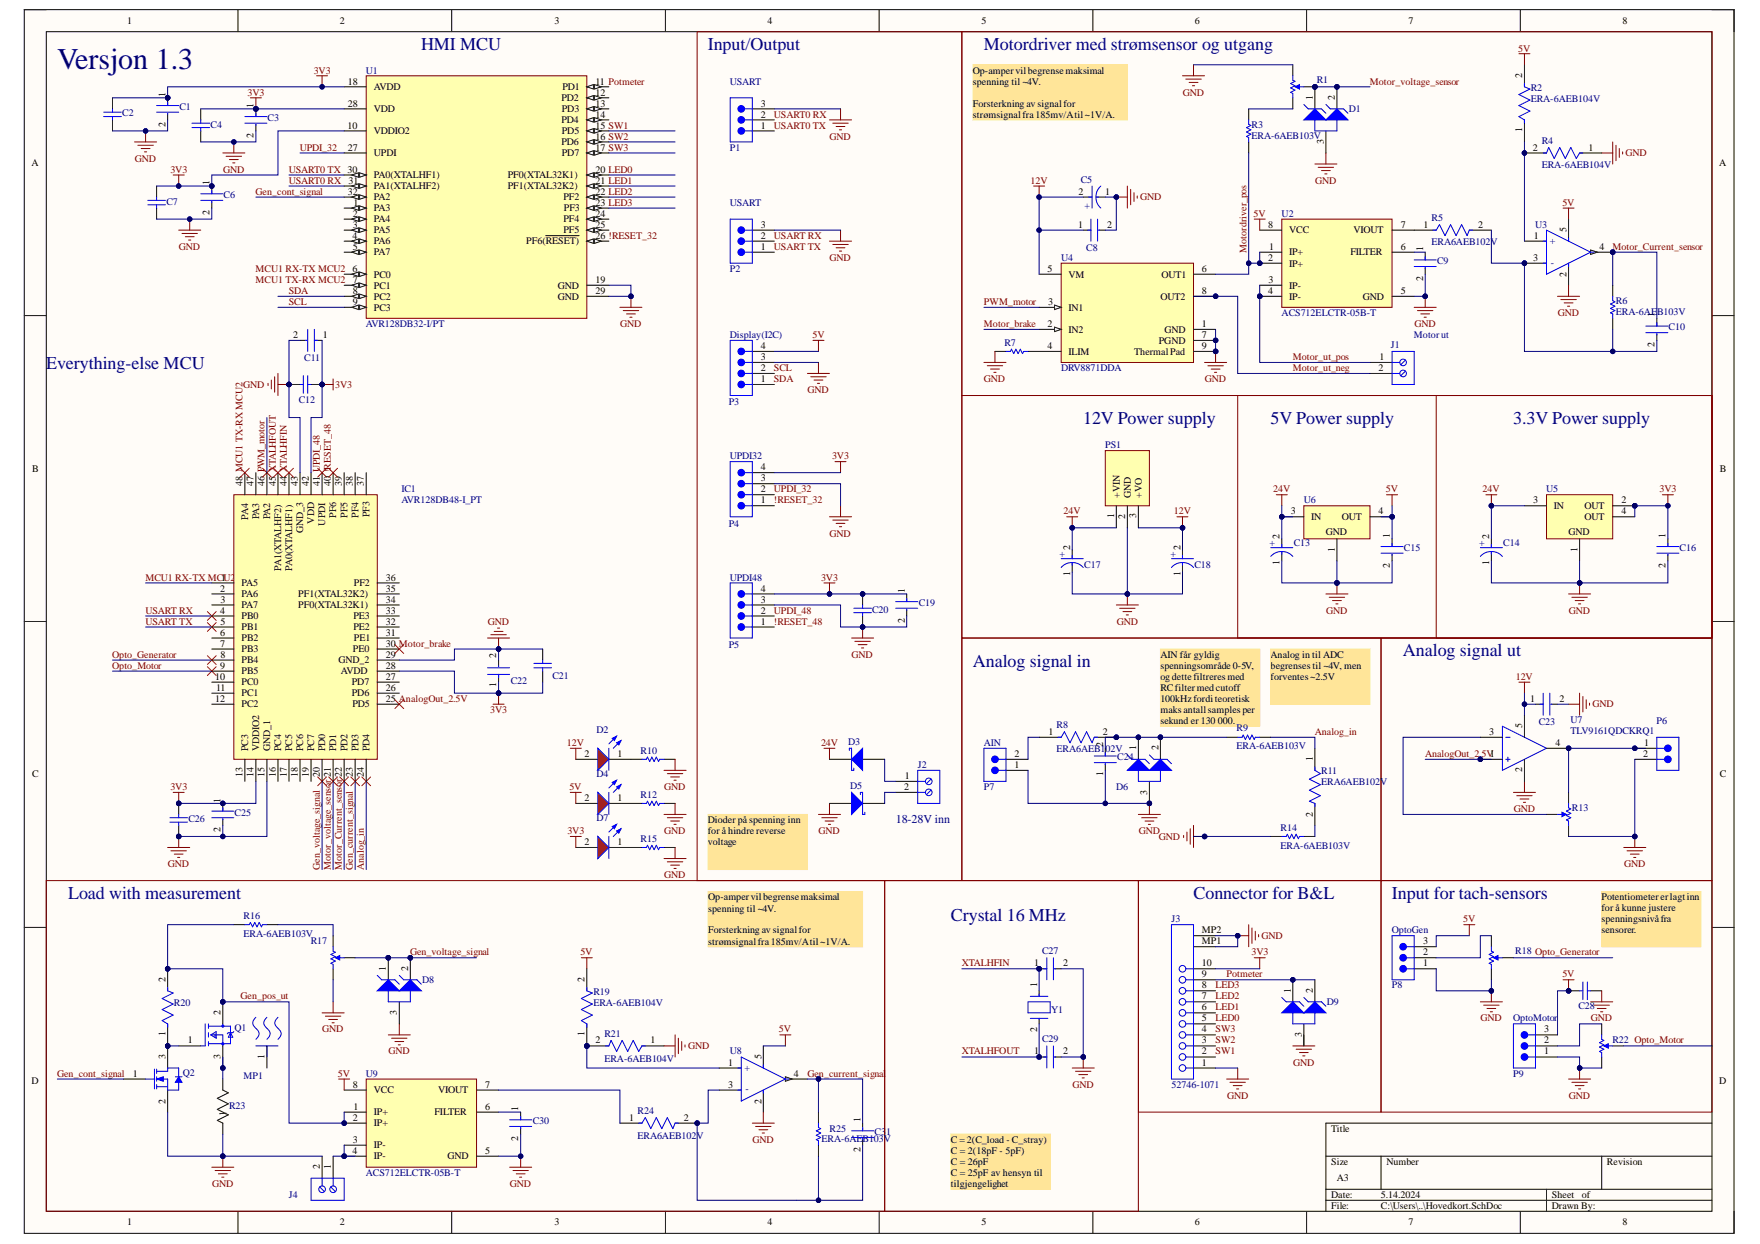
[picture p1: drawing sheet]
# Altium project Testrigg_v1.3.PrjPcb
1 sheet, 93 parts. Net scope: global (net labels, ports and power ports of the same name join across sheets).
Board file: Hovedkort.PcbDoc

## Sheet Hovedkort.SchDoc
size A3; SheetNumber: 1; SheetTotal: 1

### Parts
C1  08055C104KAT2A  [FP-0805-L_2_01_0_2-W_1_25-IPC_C]  (value not drawn)
C2  C0805C103K5RACTU  [CAPC2013X88X50LL20T25]  (value not drawn)
C3  08055C104KAT2A  [FP-0805-L_2_01_0_2-W_1_25-IPC_C]  (value not drawn)
C4  C0805C103K5RACTU  [CAPC2013X88X50LL20T25]  (value not drawn)
C5  EEEFK1V220R  [FP-FKC-MFG]  (value not drawn)
C6  08055C104KAT2A  [FP-0805-L_2_01_0_2-W_1_25-IPC_C]  (value not drawn)
C7  C0805C103K5RACTU  [CAPC2013X88X50LL20T25]  (value not drawn)
C8  08055C104KAT2A  [FP-0805-L_2_01_0_2-W_1_25-IPC_C]  (value not drawn)
C9  08055C104KAT2A  [FP-0805-L_2_01_0_2-W_1_25-IPC_C]  (value not drawn)
C10  C0805C102J1GACTU  [FP-C0805C-DN-MFG]  (value not drawn)
C11  08055C104KAT2A  [FP-0805-L_2_01_0_2-W_1_25-IPC_C]  (value not drawn)
C12  C0805C103K5RACTU  [CAPC2013X88X50LL20T25]  (value not drawn)
C13  EEE-FK1H100UR  [FP-FKC-MFG]  (value not drawn)
C14  EEE-FK1H100UR  [FP-FKC-MFG]  (value not drawn)
C15  C0805C106K8PACTU  [FP-C0805C-DG-MFG]  (value not drawn)
C16  C0805C106K8PACTU  [FP-C0805C-DG-MFG]  (value not drawn)
C17  EEEFK1V220R  [FP-FKC-MFG]  (value not drawn)
C18  EEEFK1V220R  [FP-FKC-MFG]  (value not drawn)
C19  08055C104KAT2A  [FP-0805-L_2_01_0_2-W_1_25-IPC_C]  (value not drawn)
C20  C0805C103K5RACTU  [CAPC2013X88X50LL20T25]  (value not drawn)
C21  C0805C103K5RACTU  [CAPC2013X88X50LL20T25]  (value not drawn)
C22  08055C104KAT2A  [FP-0805-L_2_01_0_2-W_1_25-IPC_C]  (value not drawn)
C23  08055C104KAT2A  [FP-0805-L_2_01_0_2-W_1_25-IPC_C]  (value not drawn)
C24  GRM2165C2A162JA01D  [FP-GRM216-0_1-IPC_A]  (value not drawn)
C25  08055C104KAT2A  [FP-0805-L_2_01_0_2-W_1_25-IPC_C]  (value not drawn)
C26  C0805C103K5RACTU  [CAPC2013X88X50LL20T25]  (value not drawn)
C27  C0805C103J3GACTU  [FP-C0805C-DN-MFG]  (value not drawn)
C28  C0805C103K5RACTU  [CAPC2013X88X50LL20T25]  (value not drawn)
C29  C0805C103J3GACTU  [FP-C0805C-DN-MFG]  (value not drawn)
C30  08055C104KAT2A  [FP-0805-L_2_01_0_2-W_1_25-IPC_C]  (value not drawn)
C31  C0805C102J1GACTU  [FP-C0805C-DN-MFG]  (value not drawn)
D1  MMBZ6V2ALT1G  [ONSC-SOT-23-3-318-08_V]  (value not drawn)
D2  150080SS75000  [WL-SMCW_0805_150080xx75000]  (value not drawn)
D3  STPS2H100A  [STM-SMA-2_V]  (value not drawn)
D4  150080SS75000  [WL-SMCW_0805_150080xx75000]  (value not drawn)
D5  STPS2H100A  [STM-SMA-2_V]  (value not drawn)
D6  ESD7L5.0DT5G  [ONSC-SOT-723-3-631AA-01_V]  (value not drawn)
D7  150080SS75000  [WL-SMCW_0805_150080xx75000]  (value not drawn)
D8  MMBZ6V2ALT1G  [ONSC-SOT-23-3-318-08_V]  (value not drawn)
D9  SZMMBZ27VAWT1G  [ONSC-SC-70-3-419-04_V]  (value not drawn)
IC1  AVR128DB48-I_PT  [QFP50P900X900X120-48N]
J1  691103110002  [691103110002]  (value not drawn)
J2  691103110002  [691103110002]  (value not drawn)
J3  52746-1071  [MOLX-52746-1071]
J4  691103110002  [691103110002]  (value not drawn)
MP1  FA-T220-25E  [FP-FA-T220-25E-MFG]  (value not drawn)
P1  61300311121  [61300311121]  (value not drawn)
P2  61300311121  [61300311121]  (value not drawn)
P3  61300411121  [61300411121]  (value not drawn)
P4  61300411121  [61300411121]  (value not drawn)
P5  61300411121  [61300411121]  (value not drawn)
P6  61300211121  [61300211121]  (value not drawn)
P7  61300211121  [61300211121]  (value not drawn)
P8  61300311121  [61300311121]  (value not drawn)
P9  61300311121  [61300311121]  (value not drawn)
PS1  P7812-2000R-S  [P78032000RS]  (value not drawn)
Q1  IRFZ44VPBF  [FP-PG-TO220-3-MFG]  (value not drawn)
Q2  BSH103,215  [NXP-SOT23_N]  (value not drawn)
R1  TC33X-2-103E  [BOUR-TC33X-2_V]  (value not drawn)
R2  ERA-6AEB104V  [FP-ERA6A-IPC_B]
R3  ERA-6AEB103V  [RESC2013X60X40LL20T25_A]
R4  ERA-6AEB104V  [FP-ERA6A-IPC_B]
R5  ERA6AEB102V  [FP-ERA6A-IPC_C]
R6  ERA-6AEB103V  [RESC2013X60X40LL20T25_A]
R7  ERJ-6GEYJ303V  [RESC2013X70X40NL20T20]  (value not drawn)
R8  ERA6AEB102V  [FP-ERA6A-IPC_C]
R9  ERA-6AEB103V  [RESC2013X60X40LL20T25_A]
R10  ERJ-6GEYJ511V  [RESC2013X70X40ML20T20]  (value not drawn)
R11  ERA6AEB102V  [FP-ERA6A-IPC_C]
R12  ERA6AEB1400V  [RESC2013X60X40NL20T25]  (value not drawn)
R13  TC33X-2-103E  [BOUR-TC33X-2_V]  (value not drawn)
R14  ERA-6AEB103V  [RESC2013X60X40LL20T25_A]
R15  ERJ6ENF56R0V  [RESC2013X70X40NL20T20]  (value not drawn)
R16  ERA-6AEB103V  [RESC2013X60X40LL20T25_A]
R17  TC33X-2-103E  [BOUR-TC33X-2_V]  (value not drawn)
R18  TC33X-2-103E  [BOUR-TC33X-2_V]  (value not drawn)
R19  ERA-6AEB104V  [FP-ERA6A-IPC_B]
R20  CRCW080510K0FKEA  [FP-CRCW0805-e3-IPC_A]  (value not drawn)
R21  ERA-6AEB104V  [FP-ERA6A-IPC_B]
R22  TC33X-2-103E  [BOUR-TC33X-2_V]  (value not drawn)
R23  AC05000001008JAC00  [RES_AC05_VIS]  (value not drawn)
R24  ERA6AEB102V  [FP-ERA6A-IPC_C]
R25  ERA-6AEB103V  [RESC2013X60X40LL20T25_A]
U1  AVR128DB32-I/PT  [FP-C04-074-PT-MFG]
U2  ACS712ELCTR-05B-T  [FP-LC-8-IPC_A]
U3  LM321LVIDCKR  [FP-DCK0005A-IPC_B]  (value not drawn)
U4  DRV8871DDA  [FP-DDA0008E-IPC_B]
U5  LD1086D2M33TR  [D2PAK_A_L]  (value not drawn)
U6  LD1086D2T50TR  [TO-263_N]  (value not drawn)
U7  TLV9161QDCKRQ1  [FP-DCK0005A-MFG]
U8  LM321LVIDCKR  [FP-DCK0005A-IPC_B]  (value not drawn)
U9  ACS712ELCTR-05B-T  [FP-LC-8-IPC_A]
Y1  ABM3-16.000MHZ-B2-T  [FP-ABM3-MFG]  (value not drawn)

### Blocks framed on the sheet
Input/Output: C19 C20 D3 D5 J2 P1-P5
Motordriver med strømsensor og utgang: C5 C8-C10 D1 J1 R1-R7 U2-U4
12V Power supply: C17 C18 PS1
5V Power supply: C13 C15 U6
3.3V Power supply: C14 C16 U5
Analog signal in: C24 D6 P7 R8 R9 R11 R14
Analog signal ut: C23 P6 R13 U7
Load with measurement: C30 C31 D8 J4 MP1 Q1 Q2 R16 R17 R19-R21 R23-R25 U8 U9
Crystal 16 MHz: C27 C29 Y1
Connector for B&L: D9 J3
Input for tach-sensors: C28 P8 P9 R18 R22

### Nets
3V3: C1.1 C2.2 C3.1 C4.2 C6.1 C7.2 C11.1 C12.2 C16.1 C19.1 C20.2 C21.2 C22.1 C25.1 C26.2 D7.2(A) IC1.14(VDDIO2) IC1.28(AVDD) IC1.42(VDD) J3.10 P4.4 P5.4 U1.10(VDDIO2) U1.18(AVDD) U1.28(VDD) U5.2(OUT) U5.4(OUT)
5V: C15.1 C28.2 D4.2(A) P3.4 P8.3 P9.3 R2.2 R19.2 U2.8(VCC) U3.5(V+) U6.4(OUT) U8.5(V+) U9.8(VCC)
12V: C5.2(A) C8.1 C18.2(A) C23.1 D2.2(A) PS1.3(+VO) U4.5(VM) U7.5(V+)
24V: C13.2(A) C14.2(A) C17.2(A) D3.2(K) PS1.1(+VIN) U5.3(IN) U6.3(IN)
GND: C1.2 C2.1 C3.2 C4.1 C5.1(C) C6.2 C7.1 C8.2 C9.2 C11.2 C12.1 C13.1(C) C14.1(C) C15.2 C16.2 C17.1(C) C18.1(C) C19.2 C20.1 C21.1 C22.2 C23.2 C24.1 C25.2 C26.1 C27.2 C28.1 C29.2 C30.2 D1.3(A) D5.1(A) D6.3(A) D8.3(A) IC1.15(GND_1) IC1.29(GND_2) IC1.43(GND_3) J3.1 J3.MP1 J3.MP2 J4.2 P1.3 P2.3 P3.3 P4.3 P5.3 P6.2 P7.1 P8.1 P9.1 PS1.2(GND) Q2.2(S) R1.3 R4.1 R7.2 R10.2 R12.2 R13.3 R14.1 R15.2 R17.3 R18.1 R21.1 R22.1 R23.1 U1.19(GND) U1.29(GND) U2.5(GND) U3.2(V-) U4.1(GND) U4.7(PGND) U4.9(Thermal_Pad) U5.1(GND) U6.1(GND) U7.2(V-) U8.2(V-) U9.5(GND)
!RESET_32: P4.1 U1.26(PF6(~{RESET)})
!RESET_48: IC1.40(PF6) P5.1
Analog_in: IC1.24(PD4) R9.1 R11.1
AnalogOut_2.5V: IC1.25(PD5) U7.1(IN+)
Gen_cont_signal: Q2.1(G) U1.32(PA2)
Gen_current_signal: C31.1 IC1.23(PD3) R25.2 U8.4(OUT)
Gen_pos_ut: Q1.2(DRAIN) R16.2 R20.2 U9.1(IP+) U9.2(IP+)
Gen_voltage_signal: D8.1(K1) D8.2(K2) IC1.20(PD0) R17.2
LED0: J3.5 U1.20(PF0(XTAL32K1))
LED1: J3.6 U1.21(PF1(XTAL32K2))
LED2: J3.7 U1.22(PF2)
LED3: J3.8 U1.23(PF3)
MCU1 RX-TX MCU2: IC1.1(PA5)
MCU1 TX-RX MCU2: IC1.48(PA4)
Motor_brake: IC1.30(PE0) U4.2(IN2)
Motor_Current_sensor: C10.1 IC1.22(PD2) R6.2 U3.4(OUT)
Motor_ut_neg: J1.2 U4.8(OUT2)
Motor_ut_pos: J1.1 U2.3(IP-) U2.4(IP-)
Motor_voltage_sensor: D1.1(K1) D1.2(K2) IC1.21(PD1) R1.2
Motordriver_pos: R3.1 U2.1(IP+) U2.2(IP+) U4.6(OUT1)
Opto_Generator: IC1.8(PB4) R18.2
Opto_Motor: IC1.9(PB5) R22.2
Potmeter: D9.1(K1) D9.2(K2) J3.9 U1.11(PD1)
PWM_motor: IC1.46(PA2) U4.3(IN1)
SCL: P3.2 U1.9(PC3)
SDA: P3.1 U1.8(PC2)
SW1: J3.2 U1.15(PD5)
SW2: J3.3 U1.16(PD6)
SW3: J3.4 U1.17(PD7)
UPDI_32: P4.2 U1.27(UPDI)
UPDI_48: IC1.41(UPDI) P5.2
USART0 RX: P1.2 U1.31(PA1(XTALHF2))
USART0 TX: P1.1 U1.30(PA0(XTALHF1))
USART RX: IC1.4(PB0) P2.2
USART TX: IC1.5(PB1) P2.1
XTALHFIN: C27.1 IC1.44(PA0(XTALHF1)) Y1.1
XTALHFOUT: C29.1 IC1.45(PA1(XTALHF2)) Y1.2
NetC9_1: C9.1 U2.6(FILTER)
NetC10_2: C10.2 R5.2 R6.1 U3.3(IN-)
NetC24_2: C24.2 D6.1(K1) D6.2(K2) R8.2 R9.2
NetC30_1: C30.1 U9.6(FILTER)
NetC31_2: C31.2 R24.2 R25.1 U8.3(IN-)
NetD2_1: D2.1(K) R10.1
NetD3_1: D3.1(A) J2.1
NetD4_1: D4.1(K) R12.1
NetD5_2: D5.2(K) J2.2
NetD7_1: D7.1(K) R15.1
NetJ4_1: J4.1 U9.3(IP-) U9.4(IP-)
NetP6_1: P6.1 R13.1 U7.4(OUT)
NetP7_2: P7.2 R8.1
NetP8_2: P8.2 R18.3
NetP9_2: P9.2 R22.3
NetQ1_1: Q1.1(GATE) Q2.3(D) R20.1
NetQ1_3: Q1.3(SOURCE) R23.2
NetR1_1: R1.1 R3.2
NetR2_1: R2.1 R4.2 U3.1(IN+)
NetR5_1: R5.1 U2.7(VIOUT)
NetR7_1: R7.1 U4.4(ILIM)
NetR11_2: R11.2 R14.2
NetR13_2: R13.2 U7.3(IN-)
NetR16_1: R16.1 R17.1
NetR19_1: R19.1 R21.2 U8.1(IN+)
NetR24_1: R24.1 U9.7(VIOUT)

Not connected (* = marked no-connect by the designer): D9 3(A); IC1 2(PA6) 3(PA7) 6(PB2) 7(PB3) 10(PC0) 11(PC1) 12(PC2) 13(PC3) 16(PC4) 17(PC5) 18(PC6) 19(PC7) 26(PD6) 27(PD7) 31(PE1) 32(PE2) 33(PE3) 34(PF0(XTAL32K1)) 35(PF1(XTAL32K2)) 36(PF2) 37(PF3) 38(PF4) 39(PF5) 47(PA3); MP1 1(MNT_1); U1 1(PA3) 2(PA4) 3(PA5) 4(PA6) 5(PA7) 6(PC0) 7(PC1) 12(PD2) 13(PD3) 14(PD4) 24(PF4) 25(PF5)

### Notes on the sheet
- Versjon 1.3
- (near U1) HMI MCU
- (near P1) USART
- Op-amper vil begrense maksimal spenning til ~4V.
  Forsterkning av signal for strømsignal fra 185mv/A til ~
  V/A.
  A_v= @{"Id":"DFJWXGKT\FRYIOFUM","ObjectType":2}/ @{"Id":"DFJWXGKT\IYNTHWIW","ObjectType":2}=5/1=5
- (near P2) USART
- Everything-else MCU
- (near P3) Display(I2C)
- Motor ut
- (near P4) UPDI32
- (near P5) UPDI48
- (near R9) Analog in til ADC begrenses til ~4V, men forventes ~|.5V
- (near P7) AIN
- (near R9) AIN får gyldig spenningsområde 0-5V, og dette filtreres med RC filter med cutoff 100kHz fordi teoretisk maks antall samples per sekund er 130 000.
- Dioder på spenning inn  for å hindre reverse voltage
- (near J2) 18-28V inn
- (near P8) OptoGen
- Potentiometer er lagt inn for å kunne justere spenningsnivå fra sensorer.
- (near P9) OptoMotor
- C = 2(C_load - C_stray) C = 2(18pF - 5pF)
  C = 26pF
  C = 25pF av hensyn til tilgjengelighet
- Labels drawn without touching a wire or pin: GND, MCU1 RX-TX MCU2, MCU1 TX-RX MCU2
